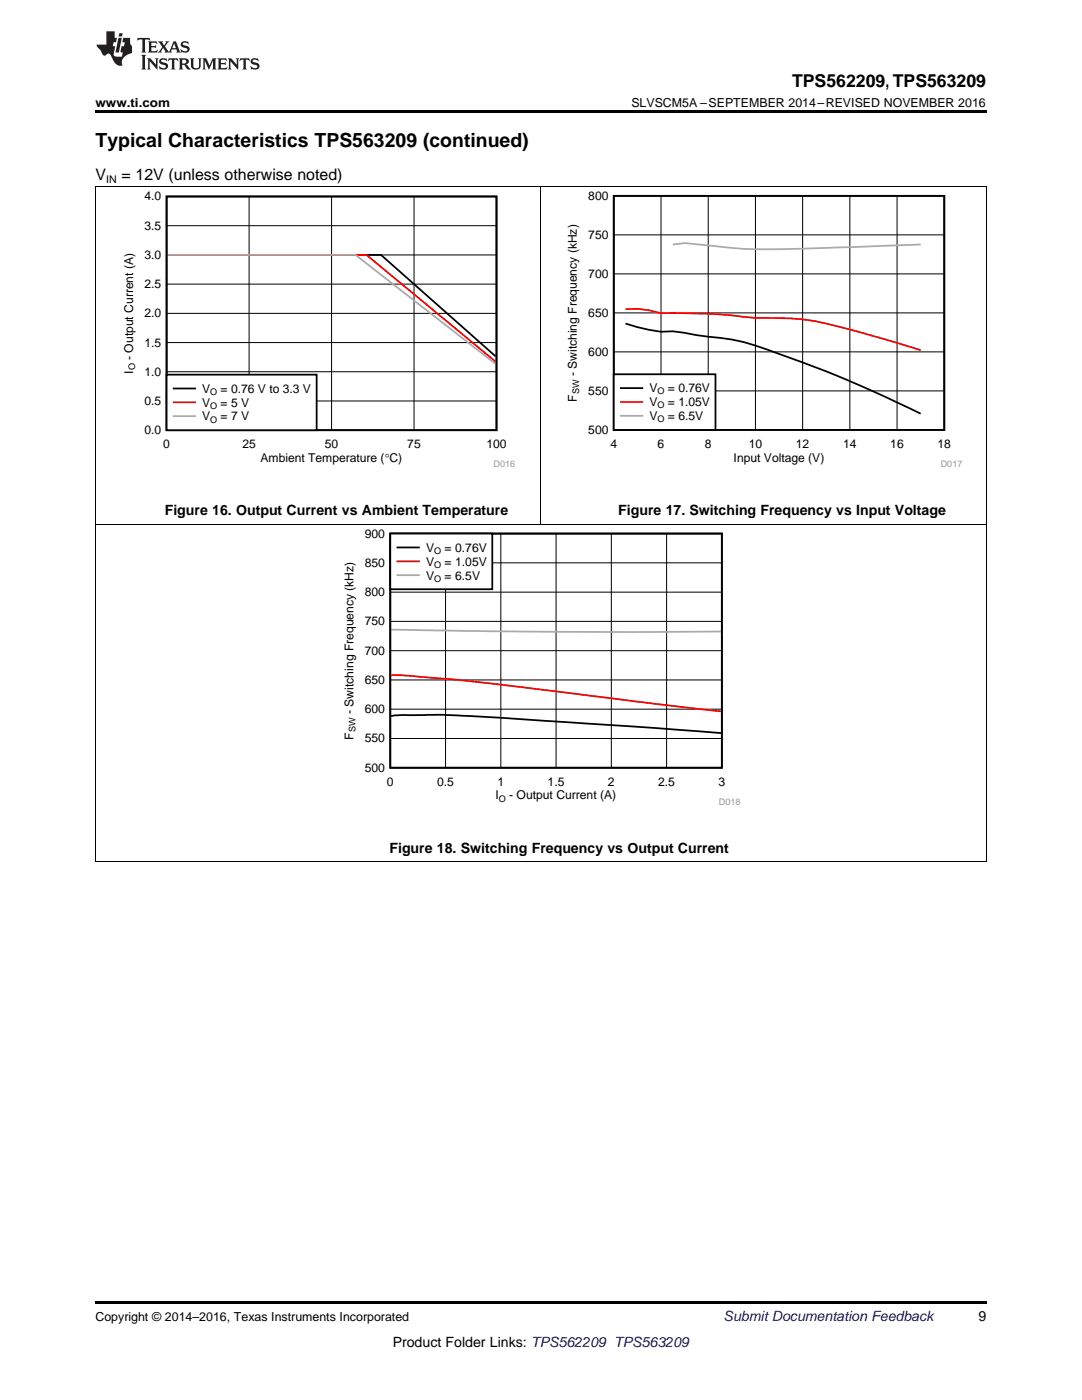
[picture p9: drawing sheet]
<svg xmlns="http://www.w3.org/2000/svg" width="216mm" height="279mm" viewBox="0 0 216 279" stroke-linecap="round" stroke-linejoin="round" font-family="sans-serif">
<path d="M19 259.7h177.8v.5h-177.8z" fill="#000"/>
<path d="M19.1 104.6v67.4M196.8 104.6v67.4M19 172h177.8" fill="none" stroke="#000" stroke-width=".2"/>
<path d="M68.2 105.6h79.5v55.1h-79.5z" fill-rule="evenodd" fill="#fff"/>
<path d="M77.9 106.5h66.1v46.7h-66.1zM78 142.9l1.9-.2 7.7-.1 6.6 .3 32.1 2.1 17.6 1.3" fill="none" stroke="#000" stroke-width=".35"/>
<path d="M77.9 118.2h66.1M77.9 112.3h66.1M88.9 106.5v46.7M99.9 106.5v46.7M111 106.5v46.7M122 106.5v46.7M133 106.5v46.7M77.9 135.7h66.1M77.9 129.9h66.1M77.9 124h66.1M77.9 147.4h66.1M77.9 141.5h66.1" fill="none" stroke="#000" stroke-width=".2"/>
<path d="M78 134.7l4.3 .2 12.3 1.1 49.3 6" fill="none" stroke="#f00" stroke-width=".35"/>
<path d="M78 125.7l35.2 .4 30.7-.1" fill="none" stroke="#aaa" stroke-width=".35"/>
<path d="M77.9 106.5h20.3v11.1h-20.3z" fill-rule="evenodd" fill="#fff"/>
<path d="M77.9 106.5h20.3v11.1h-20.3zM79.3 109.3h4.3" fill="none" stroke="#000" stroke-width=".35"/>
<path d="M79.3 112h4.3" fill="none" stroke="#f00" stroke-width=".35"/>
<path d="M79.3 114.8h4.3" fill="none" stroke="#aaa" stroke-width=".35"/>
<path d="M19.1 37.3v67.3M107.9 37.3v67.3M196.8 37.3v67.3M19 104.6h177.8" fill="none" stroke="#000" stroke-width=".2"/>
<path d="M24.3 38.3h78.4v55h-78.4z" fill-rule="evenodd" fill="#fff"/>
<path d="M33.2 39.2h65.9v46.7h-65.9zM33.4 50.9h42.6l22.9 20.2" fill="none" stroke="#000" stroke-width=".35"/>
<path d="M49.7 39.2v46.7M66.2 39.2v46.7M82.6 39.2v46.7M33.2 56.7h65.9M33.2 50.9h65.9M33.2 45h65.9M33.2 74.2h65.9M33.2 68.4h65.9M33.2 62.5h65.9M33.2 80h65.9" fill="none" stroke="#000" stroke-width=".2"/>
<path d="M33.4 50.9h39.7l25.8 21.3" fill="none" stroke="#f00" stroke-width=".35"/>
<path d="M33.4 50.9h37.5l28 21.7" fill="none" stroke="#aaa" stroke-width=".35"/>
<path d="M33.2 74.8h30v11h-30z" fill-rule="evenodd" fill="#fff"/>
<path d="M33.2 74.8h30v11.1h-30zM34.7 77.5h4.2" fill="none" stroke="#000" stroke-width=".35"/>
<path d="M34.7 80.3h4.2" fill="none" stroke="#f00" stroke-width=".35"/>
<path d="M34.7 83.1h4.2" fill="none" stroke="#aaa" stroke-width=".35"/>
<path d="M112.8 38.2h79.2v55.1h-79.2z" fill-rule="evenodd" fill="#fff"/>
<path d="M122.5 39.1h65.9v46.7h-65.9zM124.8 64.6l2.4 .7 4.7 .9 2.4-.1 7 1.1a42.3 42.3 0 0 1 14.2 3.4 237.6 237.6 0 0 1 28.2 12" fill="none" stroke="#000" stroke-width=".35"/>
<path d="M131.9 39.1v46.7M141.3 39.1v46.7M150.7 39.1v46.7M160.2 39.1v46.7M169.6 39.1v46.7M179 39.1v46.7M122.5 54.7h65.9M122.5 46.9h65.9M122.5 78h65.9M122.5 70.2h65.9M122.5 62.4h65.9" fill="none" stroke="#000" stroke-width=".2"/>
<path d="M124.8 61.7l2.4-.1 2.3 .3 2.4 .6a120 120 0 0 1 18.8 .9l2.4 .1a48.5 48.5 0 0 1 16.5 2.3l14.1 4.1" fill="none" stroke="#f00" stroke-width=".35"/>
<path d="M183.7 48.8l-16.5 .6a209.5 209.5 0 0 1-21.2 .1l-9.4-1-2.3 .3" fill="none" stroke="#aaa" stroke-width=".35"/>
<path d="M122.5 74.7h20.3v11.1h-20.3z" fill-rule="evenodd" fill="#fff"/>
<path d="M122.5 74.7h20.3v11.1h-20.3zM123.9 77.5h4.3" fill="none" stroke="#000" stroke-width=".35"/>
<path d="M123.9 80.2h4.3" fill="none" stroke="#f00" stroke-width=".35"/>
<path d="M123.9 83h4.3" fill="none" stroke="#aaa" stroke-width=".35"/>
<path d="M19 37.2h177.8" fill="none" stroke="#000" stroke-width=".2"/>
<path d="M19 22h177.8v.5h-177.8z" fill="#000"/>
<g fill="#231f20">
<path d="M27.5 7.6l-.1 .5 .4-.2h.6v.1v2.1l-.2 .4h1l-.3-.4v-2.1l.1-.1h.5l.5 .2-.2-.5zM29.5 8.3l.2 .3v1.5l-.2 .4h1.8l.2-.6a1.04 1.04 0 0 1-1.3 .2v-.7h.6l.3 .2v-.6l-.3 .2h-.6v-.6l.8-.1 .4 .3-.2-.5zM31.5 8.3l.9 1.1-.9 1.1h.8l-.2-.2 .5-.7 .4 .7-.2 .2h1.5l-.1-.2 .1-.4h.9l.1 .4-.2 .2h1l-.3-.3-.7-1.9h-.5l-.9 2-.8-1 .9-1h-.8l.1 .3-.3 .5-.4-.6 .2-.2zM34.7 8.6l.4 1h-.7zM36.3 8.4a.63 .63 0 0 0-.2 .7 .63 .63 0 0 0 .6 .4l.6 .2 .1 .2a.75 .75 0 0 1-.7 .4 .75 .75 0 0 1-.6-.5l.1 .7 .1-.1a1.11 1.11 0 0 0 1.5-.6 1.13 1.13 0 0 0-1.2-.8l-.1-.4a1.04 1.04 0 0 1 1.2 .2l-.2-.5-.1 .1-.5-.2zM28.2 10.9l.2 .4v2.2l-.2 .4h1l-.3-.4v-2.2l.3-.4zM29.3 11.6l.3 .4v1.5l-.3 .4h.8l-.2-.4v-1.3l1.5 1.7v-1.9l.2-.4h-.7l.2 .4v.9l-1.1-1.3zM32 11.8a.62 .62 0 0 0-.2 .7 .62 .62 0 0 0 .6 .4l.6 .1 .1 .3a.76 .76 0 0 1-.7 .3 .76 .76 0 0 1-.6-.4l.1 .7 .1-.1a1.11 1.11 0 0 0 1.5-.6 1.13 1.13 0 0 0-1.2-.8l-.1-.4a1.04 1.04 0 0 1 1.2 .2l-.2-.6-.1 .1-.5-.1zM33.7 11.6l-.2 .6a.61 .61 0 0 1 .8-.3v1.6l-.2 .4h.9l-.2-.4v-1.6a.63 .63 0 0 1 .8 .3l-.2-.6zM35.6 11.6l.3 .4v1.5l-.3 .4h1l-.2-.2v-.8l.5 .2a.76 .76 0 0 0 1.2 .7l-1-1a.58 .58 0 0 0 .6-.5 .58 .58 0 0 0-.5-.6zM36.4 11.9h.1a.45 .45 0 0 1 .5 .1 .45 .45 0 0 1 .1 .5l-.7 .2zM37.9 11.6l.2 .2a2.17 2.17 0 0 0 .3 1.9 .99 .99 0 0 0 1.6-.6v-1.1l.2-.4h-.7l.2 .2a1.92 1.92 0 0 1-.2 1.8 .6 .6 0 0 1-.9-.5v-1.1l.2-.4zM40.4 11.6l.2 .4v1.5l-.2 .4h.7l-.2-.4v-1.4l.8 1.8 .8-1.8v1.4l-.2 .4h.9l-.2-.4v-1.5l.2-.4h-.8l-.6 1.5-.6-1.5zM43.4 11.6l.2 .4v1.5l-.2 .4h1.8l.2-.6a1.04 1.04 0 0 1-1.3 .1v-.6h.5l.4 .2v-.6l-.4 .2h-.5v-.7h.8l.3 .3-.1-.6zM45.5 11.6l.2 .4v1.5l-.2 .4h.7l-.2-.4v-1.3l1.5 1.7v-1.9l.2-.4h-.7l.2 .4v.9l-1.1-1.3zM47.9 11.6l-.1 .6a.61 .61 0 0 1 .8-.3v1.6l-.3 .4h1l-.3-.4 .1-1.6a.63 .63 0 0 1 .7 .3l-.1-.6zM50.2 11.8a.62 .62 0 0 0-.2 .7 .62 .62 0 0 0 .6 .4l.6 .1 .2 .3a.76 .76 0 0 1-.8 .3 .76 .76 0 0 1-.6-.4l.1 .7 .2-.1a1.11 1.11 0 0 0 1.5-.6 1.13 1.13 0 0 0-1.3-.8l-.1-.4a1.04 1.04 0 0 1 1.2 .2l-.1-.6-.2 .1-.5-.1z"/>
<path d="M21.2 6.3v2.6h-1.9l.1 .4 .7 .9a.91 .91 0 0 0 1 .8 .56 .56 0 0 1 .5-.3 .56 .56 0 0 1 .5 .3l.4 .8a1.53 1.53 0 0 0 1.9 1.2 1.54 1.54 0 0 1 1-2.1l.9-.3v-1.4a1.52 1.52 0 0 1-.3-1.6h-1.4l-.2 .8h.5l-.2 .8h-.4l-.2 1v.2l.4 .1-.2 .8a1.93 1.93 0 0 1-1.6-.3l.3-1.8h-.5l.2-.8h.4l.2-.8h-.4v-1.3zM23.6 7.6l-.6 2.9h.7l.6-2.9zM23.8 6.6l-.1 .7h.6l.2-.7z"/>
</g>
<text font-size="3.9" x="19" y="29.3">Typical Characteristics TPS563209 (continued)</text>
<text font-size="3.5" x="158" y="17.3">TPS562209, TPS563209</text>
<g font-size="3.2">
<text x="19" y="36">V</text>
<text x="24.2" y="36">= 12V (unless otherwise noted)</text>
</g>
<g font-size="2.8">
<text x="32.9" y="102.9">Figure 16. Output Current vs Ambient Temperature</text>
<text x="123.4" y="102.9">Figure 17. Switching Frequency vs Input Voltage</text>
<text x="77.7" y="170.3">Figure 18. Switching Frequency vs Output Current</text>
<text x="195.3" y="263.6">9</text>
<text x="78.4" y="268.9">Product Folder Links: TPS562209 TPS563209</text>
</g>
<text font-size="2.8" fill="#0000c8" x="144.4" y="263.6">Submit Documentation Feedback</text>
<g font-size="2.5">
<text x="19" y="21.4">www.ti.com</text>
<text x="126" y="21.4">SLVSCM5A –SEPTEMBER 2014–REVISED NOVEMBER 2016</text>
<text x="19" y="263.6">Copyright © 2014–2016, Texas Instruments Incorporated</text>
</g>
<g font-size="2.4">
<text x="28.8" y="40">4.0</text>
<text x="117.4" y="39.9">800</text>
<text x="28.8" y="45.8">3.5</text>
<text x="117.4" y="47.7">750</text>
<text x="28.8" y="51.7">3.0</text>
<text x="28.8" y="57.5">2.5</text>
<text x="117.4" y="55.5">700</text>
<text x="28.8" y="63.3">2.0</text>
<text x="117.4" y="63.2">650</text>
<text x="26.6" y="71.8" transform="rotate(-90 26.6 71.8)">- Output Current (A)</text>
<text x="28.8" y="69.2">1.5</text>
<text x="117.4" y="71">600</text>
<text x="26.6" y="74.6" transform="rotate(-90 26.6 74.6)">I</text>
<text x="28.8" y="75">1.0</text>
<text x="115.1" y="75.1" transform="rotate(-90 115.1 75.1)">- Switching Frequency (kHz)</text>
<text x="28.8" y="80.8">0.5</text>
<text x="40.3" y="78.4">V</text>
<text x="40.3" y="81.2">V</text>
<text x="40.3" y="83.9">V</text>
<text x="44" y="78.4">= 0.76 V to 3.3 V</text>
<text x="44" y="81.2">= 5 V</text>
<text x="44" y="83.9">= 7 V</text>
<text x="115.1" y="80.2" transform="rotate(-90 115.1 80.2)">F</text>
<text x="117.4" y="78.8">550</text>
<text x="129.6" y="78.3">V</text>
<text x="129.6" y="81.1">V</text>
<text x="129.6" y="83.9">V</text>
<text x="133.3" y="78.3">= 0.76V</text>
<text x="133.3" y="81.1">= 1.05V</text>
<text x="133.3" y="83.9">= 6.5V</text>
<text x="28.8" y="86.6">0.0</text>
<text x="32.6" y="89.4">0</text>
<text x="48.4" y="89.4">25</text>
<text x="64.8" y="89.4">50</text>
<text x="81.3" y="89.4">75</text>
<text x="97.1" y="89.4">100</text>
<text x="117.4" y="86.6">500</text>
<text x="121.8" y="89.4">4</text>
<text x="131.2" y="89.4">6</text>
<text x="140.6" y="89.4">8</text>
<text x="149.4" y="89.4">10</text>
<text x="158.8" y="89.4">12</text>
<text x="168.2" y="89.4">14</text>
<text x="177.7" y="89.4">16</text>
<text x="187.1" y="89.4">18</text>
<text x="52" y="92.2">Ambient Temperature (qC)</text>
<text x="146.4" y="92.1">Input Voltage (V)</text>
<text x="72.8" y="107.3">900</text>
<text x="72.8" y="113.1">850</text>
<text x="85" y="110.1">V</text>
<text x="85" y="112.9">V</text>
<text x="88.7" y="110.1">= 0.76V</text>
<text x="88.7" y="112.9">= 1.05V</text>
<text x="72.8" y="119">800</text>
<text x="85" y="115.7">V</text>
<text x="88.7" y="115.7">= 6.5V</text>
<text x="72.8" y="124.8">750</text>
<text x="72.8" y="130.7">700</text>
<text x="72.8" y="136.5">650</text>
<text x="70.5" y="142.5" transform="rotate(-90 70.5 142.5)">- Switching Frequency (kHz)</text>
<text x="72.8" y="142.3">600</text>
<text x="70.5" y="147.6" transform="rotate(-90 70.5 147.6)">F</text>
<text x="72.8" y="148.2">550</text>
<text x="72.8" y="154">500</text>
<text x="77.2" y="156.8">0</text>
<text x="87.2" y="156.8">0.5</text>
<text x="98.8" y="159.6">I</text>
<text x="99.3" y="156.8">1</text>
<text x="101.6" y="159.6">- Output Current (A)</text>
<text x="109.3" y="156.8">1.5</text>
<text x="121.3" y="156.8">2</text>
<text x="131.3" y="156.8">2.5</text>
<text x="143.4" y="156.8">3</text>
</g>
<text font-size="2.1" x="21.2" y="36.6">IN</text>
<g font-size="1.8">
<text x="27" y="73.9" transform="rotate(-90 27 73.9)">O</text>
<text x="42" y="78.8">O</text>
<text x="42" y="81.6">O</text>
<text x="115.6" y="78.7" transform="rotate(-90 115.6 78.7)">SW</text>
<text x="131.2" y="78.7">O</text>
<text x="131.2" y="81.5">O</text>
<text x="42" y="84.3">O</text>
<text x="131.2" y="84.3">O</text>
<text x="86.6" y="110.5">O</text>
<text x="86.6" y="113.3">O</text>
<text x="86.6" y="116.1">O</text>
<text x="70.9" y="146.1" transform="rotate(-90 70.9 146.1)">SW</text>
<text x="99.5" y="160">O</text>
</g>
<g font-size="1.8" fill="#999">
<text x="98.5" y="93.2">D016</text>
<text x="187.7" y="93.2">D017</text>
<text x="143.4" y="160.6">D018</text>
</g>
</svg>
